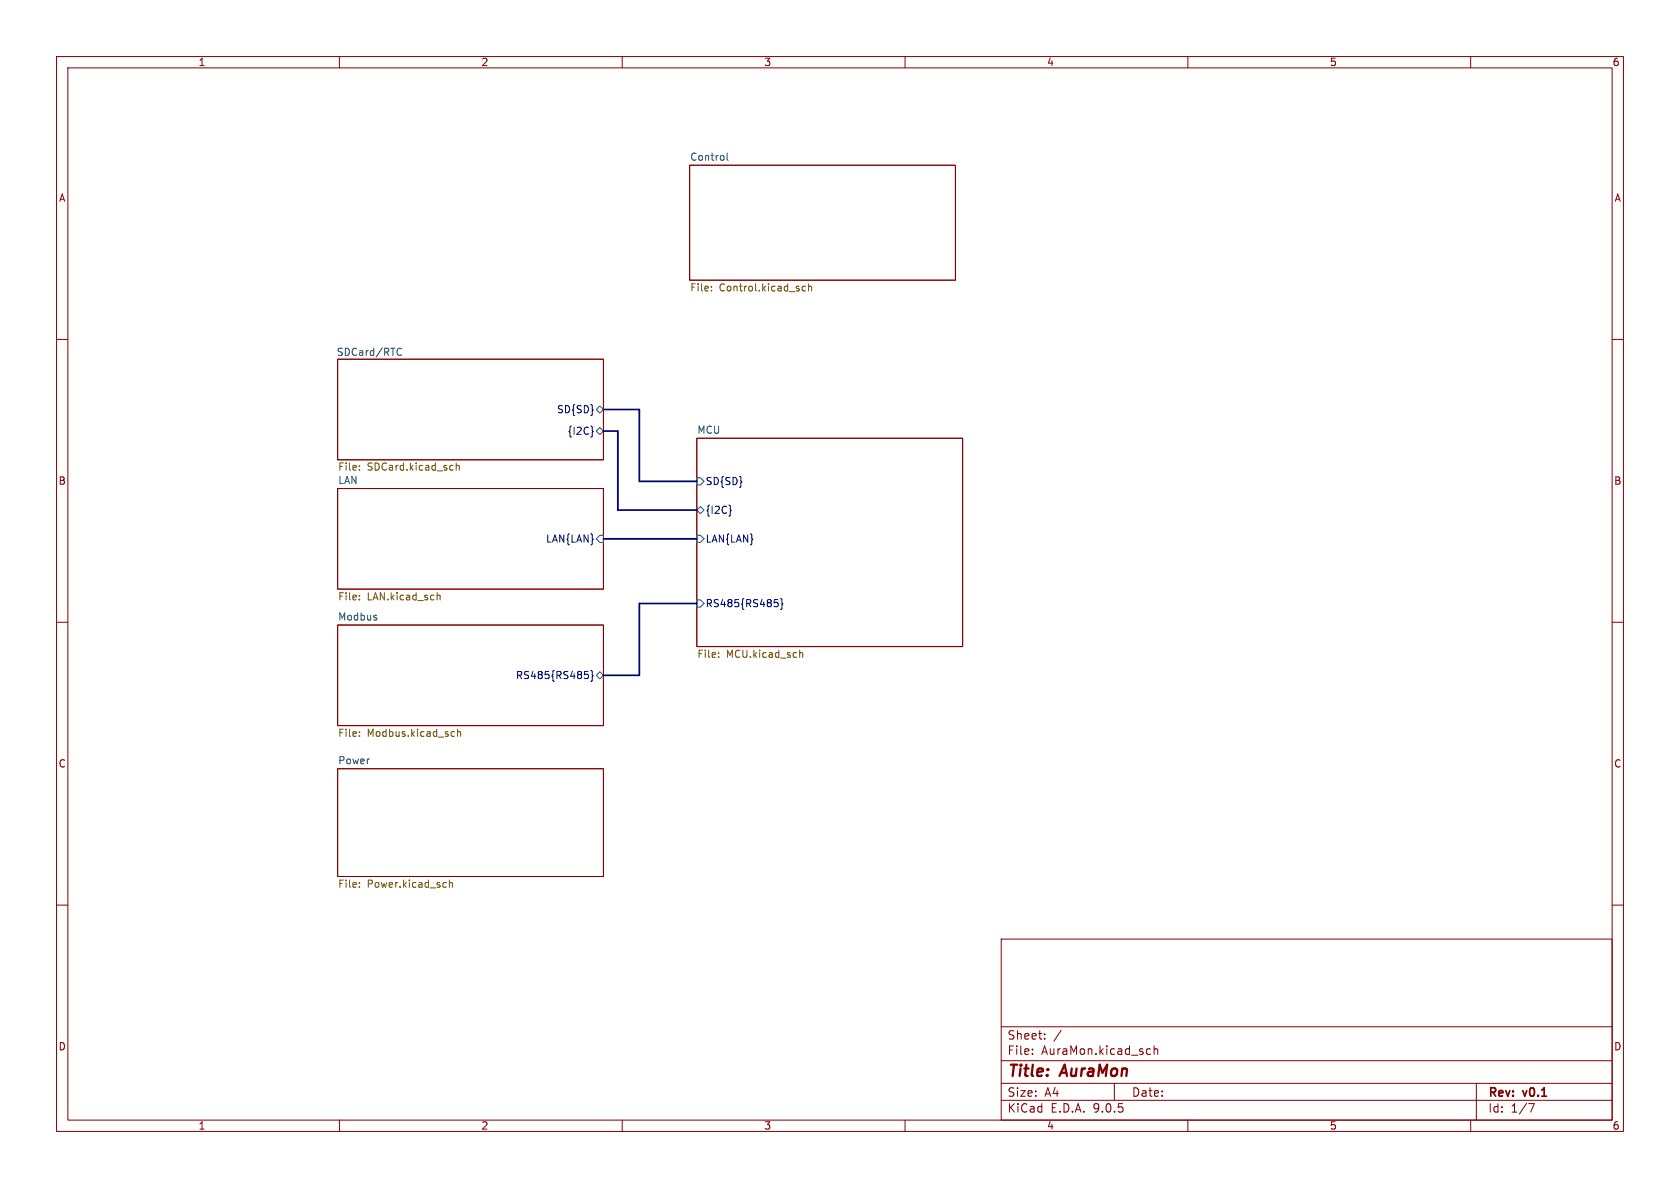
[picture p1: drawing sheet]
<svg xmlns="http://www.w3.org/2000/svg" width="297mm" height="210mm" viewBox="0 0 297 210" stroke-linecap="round" stroke-linejoin="round" font-family="sans-serif">
<g fill="none" stroke="#840000" stroke-width=".18">
<path d="M10 10h277v190h-277zM12 12h273v186h-273zM60 10v2M110 10v2M160 10v2M210 10v2M260 10v2M121.9 29.2h47v20.3h-47zM10 60h2M59.7 63.5h47v17.8h-47zM123.2 77.5h47v36.8h-47zM285 60h2"/>
<path d="M59.7 86.4h47v17.7h-47zM10 110h2M59.7 110.5h47v17.8h-47zM285 110h2M59.7 135.9h47v19h-47zM10 160h2M177 166h108v32h-108zM285 160h2M60 198v2M110 198v2M160 198v2M177 194.5h108"/>
<path d="M177 191.5h108M177 187.5h108M177 181.5h108M182.5 186.3v.1M182.5 185.5v.1M184.7 183.6v.1M184.7 182.8v.1M187.6 182.1l-1.3 2M197 191.5v3M203 185.4l.4 .1M203.4 186.3l-.4 .1M204 185.5l.2-.1 .4 .1 .1 .9"/>
<path d="M204 184.9v1.5M210 198v2M260 198v2M261 191.5v6.5M270.2 195.1h1l-.6 1.5"/>
</g>
<g fill="none" stroke="#006464" stroke-width=".18">
<path d="M128.6 27.1v1.1l.1 .1M70.3 62.6l.3 .2 .4-.1M71 61.7l-.4-.1-.3 .1M105.4 76.2l.6-.6 .7 .6-.7 .6zM106 71.8l.7 .6-.7 .6-.6-.6zM106 94.6h.7v1.3h-.7l-.6-.6zM123.2 94.6h.6l.7 .7-.7 .6h-.6zM123.2 84.5h.6l.7 .6-.7 .6h-.6zM123.8 89.5l.7 .7-.7 .6-.6-.6zM66.4 109.2l.2 .2-.2 .2M66.4 108.8h.2M106 118.7l.7 .7-.7 .6-.6-.6z"/>
<path d="M123.2 106h.6l.7 .7-.7 .6h-.6z"/>
</g>
<path d="M104.7 76.1l.2 .2-.2 .2M129.1 90.1l.2 .2-.2 .1M103.4 118.7h.6M103.5 119.2h.3l.2 .2-.1 .5-.4 .1M104.5 118.5l.2 .2v.6l.2 .2-.2 .2v.6l-.2 .1M136.9 106h.6M137 106.5h.3l.3 .2-.1 .5-.5 .1M138 105.8l.2 .2v.6l.2 .2-.2 .2v.6l-.2 .1" fill="none" stroke="#000084" stroke-width=".18"/>
<g fill="none" stroke="#725600" stroke-width=".18">
<path d="M125.8 51.3v.1M125.8 50.7v.1M142.4 50.7l-.4-.1-.2 .2 .1 .6h.5M142.9 50.7l.2-.1 .3 .1 .1 .7M142.9 50.2v1.2M63.5 83v.1M63.5 82.3v.1M80 82.3h.1M80.1 83.1h-.1M80.7 81.8v1.3M80.7 82.4l.1-.1h.3l.1 .8M63.5 105.3v.1"/>
<path d="M63.5 105.9v.1M77.3 104.8v1.2M77.3 105.3l.1-.1 .4 .1v.7M127 116.1v.1M127 115.4v.1M141.4 114.9v1.3M141.4 115.5l.2-.1h.3v.8M63.5 130.1v.1M63.5 129.4v.1M80 129.3l.4 .1M80.4 130.1l-.4 .1M80.9 129.5l.2-.2 .3 .1v.8"/>
<path d="M80.9 128.9v1.3M63.5 156.1v.1M63.5 156.7v.1M78.8 156l.1 .1M78.9 156.8h-.1M79.4 155.6v1.2M79.4 156.1l.2-.1 .3 .1 .1 .7"/>
</g>
<path d="M106.7 72.4h6.3v12.7h10.2M106.7 76.2h2.5v14h14M106.7 95.3h16.5M123.2 106.7h-10.2v12.7h-6.3" fill="none" stroke="#000084" stroke-width=".3"/>
<g font-size="2.8" fill="#840000">
<text x="178" y="190.9">Title:</text>
<text x="187.7" y="190.9">AuraMon</text>
</g>
<g font-size="2.1" fill="#840000">
<text x="178" y="184">Sheet:</text>
<text x="178" y="186.7">File:</text>
<text x="184.1" y="186.7">AuraMon.kicad_sch</text>
<text x="178" y="196.9">KiCad</text>
<text x="178" y="194.1">Size:</text>
<text x="184.7" y="194.1">A4</text>
<text x="185.7" y="196.9">E.D.A.</text>
<text x="193.3" y="196.9">9.0.5</text>
<text x="200" y="194.1">Date:</text>
<text x="263" y="194.3">Rev:</text>
<text x="263" y="196.9">Id:</text>
<text x="267.1" y="196.9">1/7</text>
<text x="269.4" y="194.3">v0.1</text>
</g>
<g font-size="1.8" fill="#840000">
<text x="35" y="11.9">1</text>
<text x="85" y="11.9">2</text>
<text x="135" y="11.9">3</text>
<text x="185" y="11.9">4</text>
<text x="235" y="11.9">5</text>
<text x="285" y="11.9">6</text>
<text x="10.3" y="35.9">A</text>
<text x="285.3" y="35.9">A</text>
<text x="10.3" y="85.9">B</text>
<text x="285.3" y="85.9">B</text>
<text x="10.3" y="135.9">C</text>
<text x="285.3" y="135.9">C</text>
<text x="10.3" y="185.9">D</text>
<text x="285.3" y="185.9">D</text>
<text x="35" y="199.9">1</text>
<text x="85" y="199.9">2</text>
<text x="135" y="199.9">3</text>
<text x="185" y="199.9">4</text>
<text x="235" y="199.9">5</text>
<text x="285" y="199.9">6</text>
</g>
<g font-size="1.8" fill="#006464">
<text x="121.9" y="28.5">Control</text>
<text x="59.4" y="63">SDCard/RTC</text>
<text x="123.2" y="76.8">MCU</text>
<text x="59.7" y="85.6">LAN</text>
<text x="59.7" y="109.8">Modbus</text>
<text x="59.7" y="135.2">Power</text>
</g>
<g font-size="1.8" fill="#725600">
<text x="121.9" y="51.8">File:</text>
<text x="127.1" y="51.8">Control.kicad_sch</text>
<text x="59.7" y="83.5">File:</text>
<text x="64.9" y="83.5">SDCard.kicad_sch</text>
<text x="59.7" y="106.5">File:</text>
<text x="64.9" y="106.5">LAN.kicad_sch</text>
<text x="123.2" y="116.6">File:</text>
<text x="128.4" y="116.6">MCU.kicad_sch</text>
<text x="59.7" y="130.6">File:</text>
<text x="64.9" y="130.6">Modbus.kicad_sch</text>
<text x="59.7" y="157.3">File:</text>
<text x="64.9" y="157.3">Power.kicad_sch</text>
</g>
<g font-size="1.8" fill="#000084">
<text x="98.4" y="73.3">SD{SD}</text>
<text x="100.2" y="77.1">{I2C}</text>
<text x="124.7" y="86">SD{SD}</text>
<text x="124.7" y="91">{I2C}</text>
<text x="96.4" y="96.1">LAN{LAN}</text>
<text x="124.7" y="96.1">LAN{LAN}</text>
<text x="124.7" y="107.5">RS485{RS485}</text>
<text x="91.1" y="120.2">RS485{RS485}</text>
</g>
</svg>
